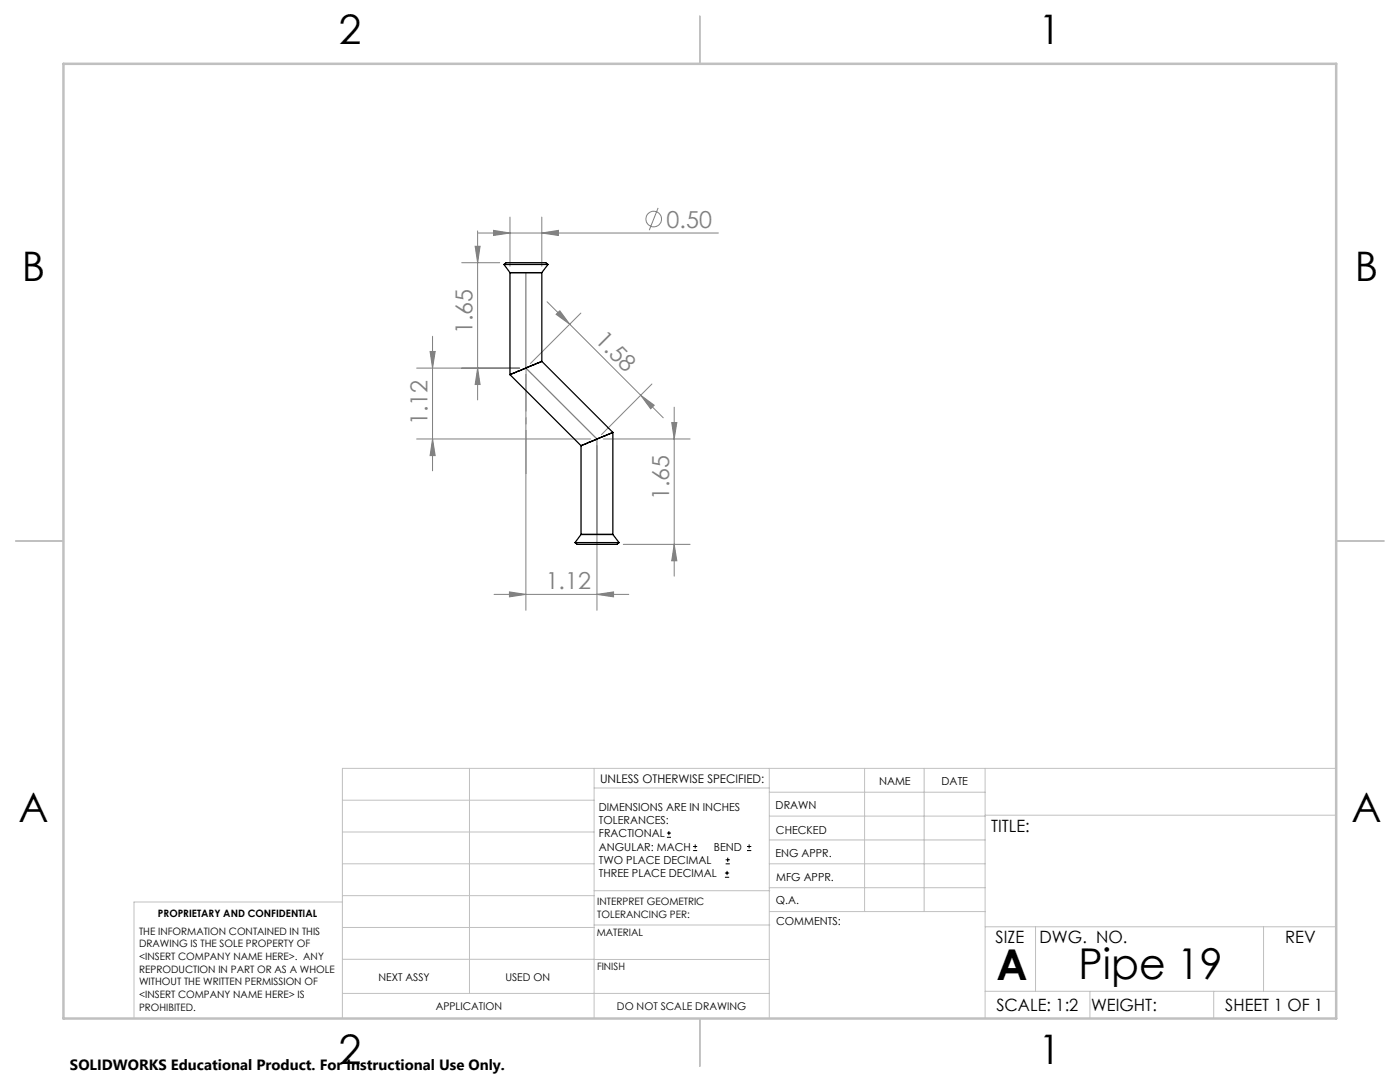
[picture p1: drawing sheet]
<svg xmlns="http://www.w3.org/2000/svg" width="279mm" height="216mm" viewBox="0 0 279 216" stroke-linecap="round" stroke-linejoin="round" font-family="sans-serif">
<g fill="none" stroke="#808080" stroke-width=".2">
<path d="M92.1 52.4h7.6M94.8 49.1h1l-.5 3.3zM95.3 46.1v33.7M95.4 46.5h48M98.5 46l3.3 .5-3.3 .5zM101.8 43.3v9.8M108.1 46.5l3.3-.5v1zM108.1 43.3v9.8M131.3 41.5l-1.7 4.4M83.1 73.4h20.6M85.8 70.1h1.1l-.6 3.3zM86.3 67.1v26.8"/>
<path d="M95.3 73.4l.5 3.3h-1zM105 74.7v47.1M109.2 60.2l4.5 4.5M111 62.7l.7-.7 2 2.7zM113.7 64.7l14.2 14.2M115.9 62.5l-10 10M127.9 78.9l2.7 2-.7 .7zM127.9 78.9l4.5 4.5M130.1 76.6l-10 10.1M83.1 87.6h34.8M86.3 87.6l.6 3.3h-1.1zM119.1 88.9v32.9"/>
<path d="M120.4 87.6h17.3M134.1 84.3h1l-.6 3.3zM134.5 81.2v33.8M98.6 118.6h26.9M101.7 118.1l3.3 .5-3.3 .5zM119.1 118.6l3.3-.5v1zM124.4 108.6h13.3M134.5 108.6l.6 3.3h-1z"/>
<circle cx="130.5" cy="43.7" r="1.55"/>
</g>
<g fill="none" stroke="#000" stroke-width=".2">
<path d="M133.1 167.1h.8M133.1 166.2h.8M133.5 165.8v.9M138.3 169.7h.8M138.3 168.9h.8M138.7 168.5v.8M144.7 175h.8M144.7 174.2h.8M144.8 172.4h.9M144.8 171.6h.9M145.1 173.8v.8M145.2 171.1v.9"/>
<path d="M149.1 169.7h.8M149.1 168.9h.8M149.5 168.5v.8"/>
</g>
<g fill="none" stroke="#c0c0c0" stroke-width=".2">
<path d="M68.3 159.7h50.3M93.7 153.3v44.9M118.6 153.3v49.9M118.6 157.2h34.9M153.5 153.3v49.9M153.5 158.1h43.1M172.5 153.3v28.6M184.4 153.3v28.6M196.6 153.3v49.9M266.7 153.3h-198.4v49.9M68.3 178.7h50.3M68.3 172.4h50.3"/>
<path d="M68.3 166h50.3M68.3 180h-41.6v23.2M118.6 177.7h35M153.5 167.6h43.1M153.5 162.8h43.1M153.5 172.4h43.1M153.5 177.1h43.1M196.6 162.7h70.1M68.3 198.2h85.2M68.3 191.4l85.2 .1M68.3 185.1h50.3M118.6 184.6h35"/>
<path d="M153.6 181.9h43M196.6 197.8h70.1M196.6 184.9h70.1M206.7 184.9v12.9M217.5 197.8v5.4M242.2 197.8v5.4M252.2 184.9v12.9"/>
</g>
<path d="M139.7 3.2v9.5M3.1 107.9h9.6M266.7 107.9h9.5M139.7 203.2v9.6" fill="none" stroke="#c0c0c0" stroke-width=".25"/>
<path d="M12.7 12.7h254v190.5h-254z" fill="none" stroke="#c0c0c0" stroke-width=".5"/>
<path d="M105 54.4v19l14.1 14.2v19" fill="none" stroke="#808080" stroke-width=".25"/>
<path d="M105 73.4v21.1" fill="none" stroke="#808080" stroke-width=".2" stroke-dasharray="15.2 1.3 1.3 1.3" stroke-dashoffset="6.6"/>
<g fill="#808080">
<path d="M101.7 118.1l3.3 .5-3.3 .5zM119.1 118.6l3.3-.5v1z"/>
<path d="M98.5 46l3.3 .5-3.3 .5zM108.1 46.5l3.3-.5v1z"/>
<path d="M95.3 73.4l.5 3.3h-1zM94.8 49.1h1l-.5 3.3zM134.5 108.6l.6 3.3h-1zM134.1 84.3h1l-.6 3.3zM86.3 87.6l.6 3.3h-1.1zM85.8 70.1h1.1l-.6 3.3z"/>
<path d="M111 62.7l.7-.7 2 2.7zM127.9 78.9l2.7 2-.7 .7z"/>
</g>
<g fill="none" stroke="#000" stroke-width=".25">
<path d="M100.6 52.8h8.8M100.6 52.8a2.01 2.01 0 0 1 1.7-.4h6.6l.5 .4M100.6 52.8l1.2 1.6M101.8 54.4h6.3M101.8 54.4v20.4M108.1 54.4v17.7M109.4 52.8l-1.3 1.6M101.8 74.8l14.2 14.1M108.1 72.1l-6.3 2.7M108.1 72.1l14.2 14.2M116 88.9v17.7M122.3 86.3l-6.3 2.6"/>
<path d="M122.3 86.3v20.3M114.8 108.3h8.7M114.8 108.3l.4 .3h7.9l.4-.3M116 106.6h6.3M116 106.6l-1.2 1.7M122.3 106.6l1.2 1.7"/>
</g>
<g font-size="8.5">
<text x="198.9" y="195.5">A</text>
<text x="215.3" y="195.4">Pipe 19</text>
</g>
<g font-size="8.1">
<text x="67.6" y="8.9">2</text>
<text x="207.3" y="8.9">1</text>
<text x="4.4" y="56.1">B</text>
<text x="270.4" y="56.1">B</text>
<text x="3.7" y="164.1">A</text>
<text x="269.7" y="164.1">A</text>
<text x="67.6" y="212.4">2</text>
<text x="207.3" y="212.4">1</text>
</g>
<g font-size="4.7" fill="#808080">
<text x="133" y="45.4">0.50</text>
<text x="94.3" y="66.6" transform="rotate(-90 94.3 66.6)">1.65</text>
<text x="118.5" y="68.1" transform="rotate(45 118.5 68.1)">1.58</text>
<text x="85.3" y="84.8" transform="rotate(-90 85.3 84.8)">1.12</text>
<text x="133.6" y="99.8" transform="rotate(-90 133.6 99.8)">1.65</text>
<text x="108.9" y="117.6">1.12</text>
</g>
<g font-size="3.4">
<text x="197.8" y="166">TITLE:</text>
<text x="198.7" y="188.1">SIZE</text>
<text x="207.5" y="188.1">DWG. NO.</text>
<text x="256.5" y="188.2">REV</text>
<text x="198.8" y="201.7">SCALE: 1:2</text>
<text x="217.7" y="201.8">WEIGHT:</text>
<text x="244.5" y="201.7">SHEET 1 OF 1</text>
</g>
<text font-size="3" x="14" y="213.5">SOLIDWORKS Educational Product. For Instructional Use Only.</text>
<text font-size="2.4" x="119.8" y="156.2">UNLESS OTHERWISE SPECIFIED:</text>
<g font-size="2.2">
<text x="119.5" y="161.8">DIMENSIONS ARE IN INCHES</text>
<text x="154.8" y="161.4">DRAWN</text>
<text x="175.4" y="156.6">NAME</text>
<text x="187.9" y="156.7">DATE</text>
<text x="119.5" y="164.4">TOLERANCES:</text>
<text x="119.5" y="167.1">FRACTIONAL</text>
<text x="154.9" y="166.3">CHECKED</text>
<text x="119.5" y="169.7">ANGULAR: MACH</text>
<text x="119.5" y="172.4">TWO PLACE DECIMAL</text>
<text x="142.5" y="169.7">BEND</text>
<text x="154.8" y="171">ENG APPR.</text>
<text x="119.5" y="175">THREE PLACE DECIMAL</text>
<text x="154.9" y="175.7">MFG APPR.</text>
<text x="154.9" y="180.4">Q.A.</text>
<text x="154.9" y="184.6">COMMENTS:</text>
</g>
<g font-size="2.1">
<text x="75.5" y="195.7">NEXT ASSY</text>
<text x="100.9" y="195.7">USED ON</text>
<text x="86.9" y="201.5">APPLICATION</text>
<text x="123.1" y="201.6">DO NOT SCALE DRAWING</text>
</g>
<g font-size="2">
<text x="31.5" y="182.9">PROPRIETARY AND CONFIDENTIAL</text>
<text x="119.2" y="180.6">INTERPRET GEOMETRIC</text>
<text x="119.2" y="183.1">TOLERANCING PER:</text>
<text x="27.8" y="186.5">THE INFORMATION CONTAINED IN THIS</text>
<text x="27.8" y="189">DRAWING IS THE SOLE PROPERTY OF</text>
<text x="27.8" y="191.6">&lt;INSERT COMPANY NAME HERE&gt;. ANY</text>
<text x="119.1" y="186.7">MATERIAL</text>
<text x="27.8" y="194.1">REPRODUCTION IN PART OR AS A WHOLE</text>
<text x="27.8" y="196.6">WITHOUT THE WRITTEN PERMISSION OF</text>
<text x="119.1" y="193.5">FINISH</text>
<text x="27.8" y="199.1">&lt;INSERT COMPANY NAME HERE&gt; IS</text>
<text x="27.8" y="201.7">PROHIBITED.</text>
</g>
</svg>
